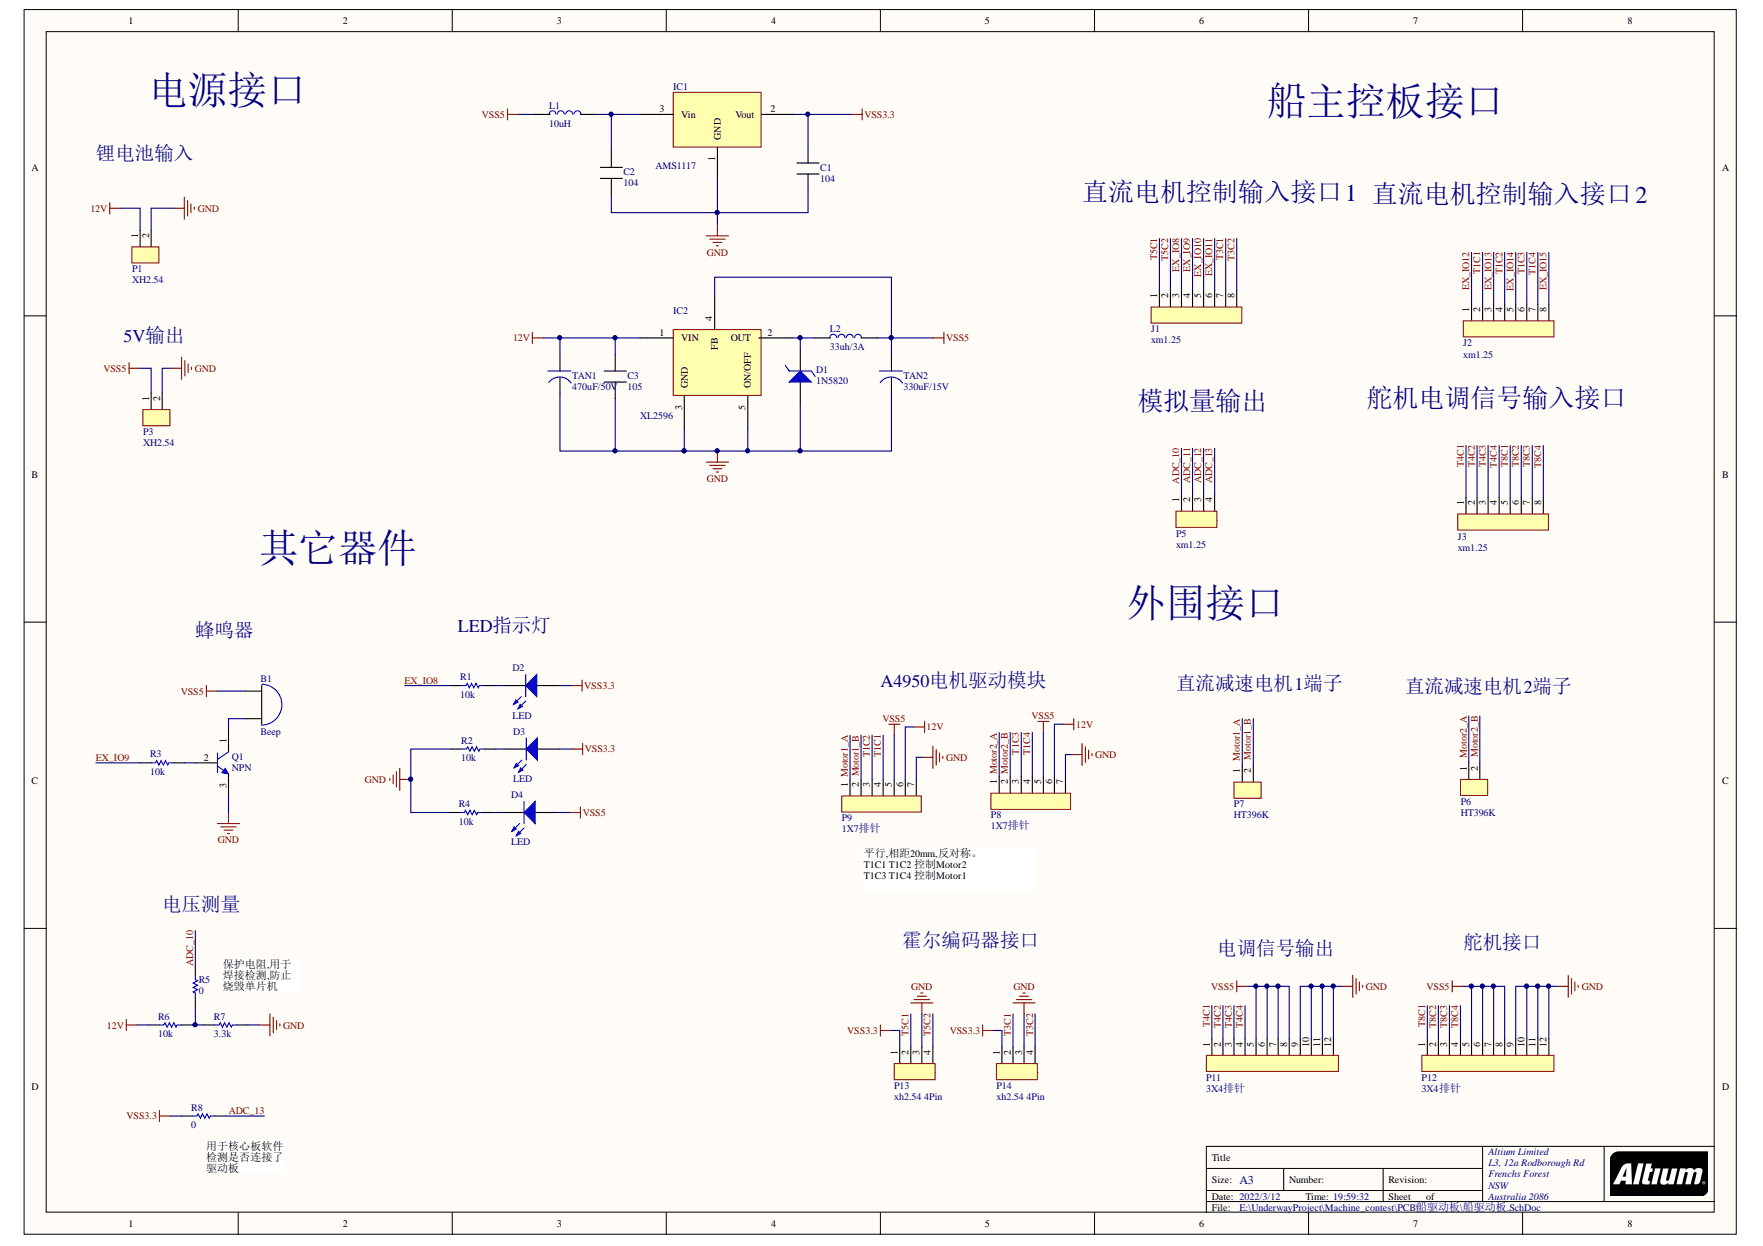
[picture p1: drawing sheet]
# Altium schematic sheet 船驱动板.SchDoc
size A3; Organization: Altium Limited; Address1: L3, 12a Rodborough Rd; Address2: Frenchs Forest; Address3: NSW; Address4: Australia 2086

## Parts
B1  Beep  [蜂鸣器]
C1  104  [C 0603]
C2  104  [C 0603]
C3  105  [C 0603]
D1  1N5820  [1N5824]
D2  LED  [LED 0603]
D3  LED  [LED 0603]
D4  LED  [LED 0603]
IC1  AMS1117  [SOT-223]
IC2  XL2596  [TO-263-5]
J1  xm1.25  [MX1.25 8P LS]
J2  xm1.25  [MX1.25 8P LS]
J3  xm1.25  [MX1.25 8P LS]
L1  10uH  [L 0603]
L2  33uh/3A  [CDRH74]
P1  XH2.54  [XH2.54 2P]
P3  XH2.54  [XH2.54 2P]
P5  xm1.25  [MX1.25]
P6  HT396K  [HT396 - 2P]
P7  HT396K  [HT396 - 2P]
P8  1X7排针  [2.54 1X7Pin]
P9  1X7排针  [2.54 1X7Pin]
P11  3X4排针  [2.54 3X4]
P12  3X4排针  [2.54 3X4]
P13  xh2.54 4Pin  [XH2.54 -4p]
P14  xh2.54 4Pin  [XH2.54 -4p]
Q1  NPN  [SOT-23]
R1  10k  [R 0603]
R2  10k  [R 0603]
R3  10k  [R 0603]
R4  10k  [R 0603]
R5  0  [R 0603]
R6  10k  [R 0603]
R7  3.3k  [R 0603]
R8  0  [R 0603]
TAN1  470uF/50V  [10X10.5mm 电解电容]
TAN2  330uF/15V  [8*10.0mm 电解电容]

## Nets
12V: C3.2 IC2.1(VIN) P1.1 P8.6 P9.6 R6.1 TAN1.2
GND: C1.1 C2.1 C3.1 D1.1(A) IC1.1(GND) IC2.3(GND) IC2.5(ON/OFF) P1.2 P3.2 P8.7 P9.7 P11.9 P11.10 P11.11 P11.12 P12.9 P12.10 P12.11 P12.12 P13.3 P14.3 Q1.3(E) R2.1 R4.1 R7.2 TAN1.1 TAN2.1
VSS3.3: C1.2 D2.1(A) D3.1(A) IC1.2(Vout) P13.1 P14.1 R8.1
VSS5: B1.1 D4.1(A) IC2.4(FB) L1.1 L2.2 P3.1 P8.5 P9.5 P11.5 P11.6 P11.7 P11.8 P12.5 P12.6 P12.7 P12.8 TAN2.2
ADC_10: P5.1 R5.2
ADC_11: P5.2
ADC_12: P5.3
ADC_13: P5.4 R8.2
EX_IO8: J1.3 R1.1
EX_IO9: J1.4 R3.1
EX_IO10: J1.5
EX_IO11: J1.6
EX_IO12: J2.1
EX_IO13: J2.3
EX_IO14: J2.5
EX_IO15: J2.8
Motor1_A: P7.1 P9.1
Motor1_B: P7.2 P9.2
Motor2_A: P6.1 P8.1
Motor2_B: P6.2 P8.2
T1C1: J2.2 P9.4
T1C2: J2.4 P9.3
T1C3: J2.6 P8.3
T1C4: J2.7 P8.4
T3C1: J1.7 P14.2
T3C2: J1.8 P14.4
T4C1: J3.1 P11.1
T4C2: J3.2 P11.2
T4C3: J3.3 P11.3
T4C4: J3.4 P11.4
T5C1: J1.1 P13.2
T5C2: J1.2 P13.4
T8C1: J3.5 P12.1
T8C2: J3.6 P12.2
T8C3: J3.7 P12.3
T8C4: J3.8 P12.4
NetB1_2: B1.2 Q1.1(C)
NetC2_2: C2.2 IC1.3(Vin) L1.2
NetD1_2: D1.2(K) IC2.2(OUT) L2.1
NetD2_2: D2.2(K) R1.2
NetD3_2: D3.2(K) R2.2
NetD4_2: D4.2(K) R4.2
NetQ1_2: Q1.2(B) R3.2
NetR5_1: R5.1 R6.2 R7.1

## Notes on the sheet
- 电源接口
- 船主控板接口
- 锂电池输入
- 直流电机控制输入接口1
- 直流电机控制输入接口2
- 5V输出
- 模拟量输出
- 舵机电调信号输入接口
- 其它器件
- 蜂鸣器
- LED指示灯
- 外围接口
- A4950电机驱动模块
- 直流减速电机1端子
- 直流减速电机2端子
- 电压测量
- 平行,相距20mm,反对称。
  T1C1 T1C2 控制Motor2
  T1C3 T1C4 控制Motor1
- 霍尔编码器接口
- 电调信号输出
- 舵机接口
- 保护电阻,用于焊接检测,防止烧毁单片机
- (near R8) 用于核心板软件检测是否连接了驱动板
